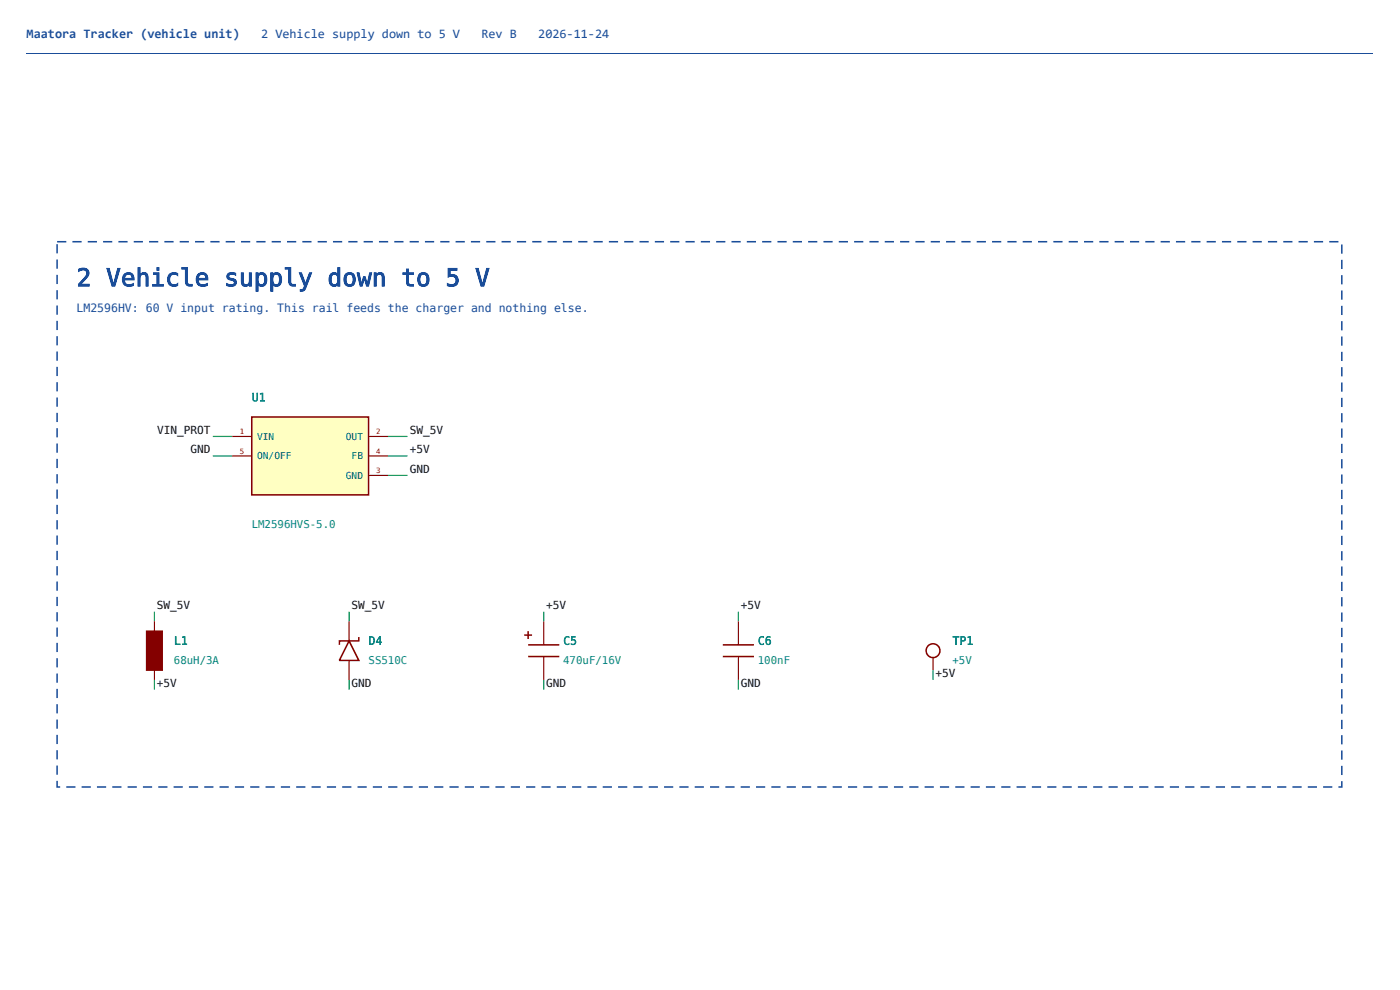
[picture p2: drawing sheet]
<svg xmlns="http://www.w3.org/2000/svg" width="420mm" height="297mm" viewBox="0 0 420 297" stroke-linecap="round" stroke-linejoin="round" font-family="sans-serif">
<path d="M7.9 16h404.1" fill="none" stroke="#1a4d99" stroke-width=".3"/>
<path d="M7.9 63.3h404v182h-404z" fill="#fff"/>
<path d="M21.7 72.3h2.8v.5h-2.8zM26.3 72.3h2.8v.5h-2.8zM30.9 72.3h2.8v.5h-2.8zM35.5 72.3h2.8v.5h-2.8zM40.1 72.3h2.8v.5h-2.8zM44.7 72.3h2.8v.5h-2.8zM49.3 72.3h2.8v.5h-2.8zM53.9 72.3h2.8v.5h-2.8zM58.5 72.3h2.8v.5h-2.8zM63.1 72.3h2.8v.5h-2.8zM67.7 72.3h2.8v.5h-2.8zM72.3 72.3h2.8v.5h-2.8zM76.9 72.3h2.8v.5h-2.8zM81.5 72.3h2.8v.5h-2.8zM86.1 72.3h2.8v.5h-2.8zM90.7 72.3h2.8v.5h-2.8zM95.3 72.3h2.8v.5h-2.8zM99.9 72.3h2.8v.5h-2.8zM104.5 72.3h2.8v.5h-2.8zM109.1 72.3h2.8v.5h-2.8zM113.7 72.3h2.8v.5h-2.8zM118.3 72.3h2.8v.5h-2.8zM122.9 72.3h2.8v.5h-2.8zM127.5 72.3h2.8v.5h-2.8zM132.1 72.3h2.8v.5h-2.8zM136.7 72.3h2.8v.5h-2.8zM141.3 72.3h2.8v.5h-2.8zM145.9 72.3h2.8v.5h-2.8zM150.5 72.3h2.8v.5h-2.8zM155.1 72.3h2.8v.5h-2.8zM159.7 72.3h2.8v.5h-2.8zM164.3 72.3h2.8v.5h-2.8zM168.9 72.3h2.8v.5h-2.8zM173.5 72.3h2.8v.5h-2.8zM178.1 72.3h2.8v.5h-2.8zM182.7 72.3h2.8v.5h-2.8zM187.3 72.3h2.8v.5h-2.8zM191.9 72.3h2.8v.5h-2.8zM196.5 72.3h2.8v.5h-2.8zM201.2 72.3h2.7v.5h-2.7zM205.8 72.3h2.7v.5h-2.7zM210.4 72.3h2.7v.5h-2.7zM215 72.3h2.7v.5h-2.7zM219.6 72.3h2.7v.5h-2.7zM224.2 72.3h2.7v.5h-2.7zM228.8 72.3h2.7v.5h-2.7zM233.4 72.3h2.7v.5h-2.7zM238 72.3h2.7v.5h-2.7zM242.6 72.3h2.7v.5h-2.7zM247.2 72.3h2.7v.5h-2.7zM251.8 72.3h2.7v.5h-2.7zM256.4 72.3h2.7v.5h-2.7zM261 72.3h2.7v.5h-2.7zM265.6 72.3h2.7v.5h-2.7zM270.2 72.3h2.7v.5h-2.7zM274.8 72.3h2.7v.5h-2.7zM279.4 72.3h2.7v.5h-2.7zM284 72.3h2.7v.5h-2.7zM288.6 72.3h2.7v.5h-2.7zM293.2 72.3h2.7v.5h-2.7zM297.8 72.3h2.7v.5h-2.7zM302.4 72.3h2.7v.5h-2.7zM307 72.3h2.7v.5h-2.7zM311.6 72.3h2.7v.5h-2.7zM316.2 72.3h2.7v.5h-2.7zM320.8 72.3h2.7v.5h-2.7zM325.4 72.3h2.7v.5h-2.7zM330 72.3h2.7v.5h-2.7zM334.6 72.3h2.7v.5h-2.7zM339.2 72.3h2.7v.5h-2.7zM343.8 72.3h2.7v.5h-2.7zM348.4 72.3h2.7v.5h-2.7zM353 72.3h2.7v.5h-2.7zM357.6 72.3h2.7v.5h-2.7zM362.2 72.3h2.7v.5h-2.7zM366.8 72.3h2.7v.5h-2.7zM371.4 72.3h2.7v.5h-2.7zM376 72.3h2.7v.5h-2.7zM380.6 72.3h2.7v.5h-2.7zM385.2 72.3h2.7v.5h-2.7zM389.8 72.3h2.7v.5h-2.7zM394.4 72.3h2.7v.5h-2.7zM399 72.3h2.7v.5h-2.7zM402.5 73.3h.5v2.8h-.5zM402.5 77.9h.5v2.8h-.5zM402.5 82.5h.5v2.8h-.5zM402.5 87.1h.5v2.8h-.5zM402.5 91.8h.5v2.7h-.5zM402.5 96.4h.5v2.7h-.5zM402.5 101h.5v2.7h-.5zM402.5 105.6h.5v2.7h-.5zM402.5 110.2h.5v2.7h-.5zM402.5 114.8h.5v2.7h-.5zM402.5 119.4h.5v2.7h-.5zM402.5 124h.5v2.7h-.5zM402.5 128.6h.5v2.7h-.5zM402.5 133.2h.5v2.7h-.5zM402.5 137.8h.5v2.7h-.5zM402.5 142.4h.5v2.7h-.5zM402.5 147h.5v2.7h-.5zM402.5 151.6h.5v2.7h-.5zM402.5 156.2h.5v2.7h-.5zM402.5 160.8h.5v2.7h-.5zM402.5 165.4h.5v2.7h-.5zM402.5 170h.5v2.7h-.5zM402.5 174.6h.5v2.7h-.5zM402.5 179.2h.5v2.7h-.5zM402.5 183.8h.5v2.7h-.5zM402.5 188.4h.5v2.7h-.5zM402.5 193h.5v2.7h-.5zM402.5 197.6h.5v2.7h-.5zM402.5 202.2h.5v2.7h-.5zM402.5 206.8h.5v2.7h-.5zM402.5 211.4h.5v2.7h-.5zM402.5 216h.5v2.7h-.5zM402.5 220.6h.5v2.7h-.5zM402.5 225.2h.5v2.7h-.5zM402.5 229.8h.5v2.7h-.5zM402.5 234.4h.5v1.9h-1.3v-.4h1v.2h-.2zM397.1 235.9h2.8v.4h-2.8zM392.5 235.9h2.8v.4h-2.8zM387.9 235.9h2.8v.4h-2.8zM383.3 235.9h2.8v.4h-2.8zM378.7 235.9h2.8v.4h-2.8zM374.1 235.9h2.8v.4h-2.8zM369.5 235.9h2.8v.4h-2.8zM364.9 235.9h2.8v.4h-2.8zM360.3 235.9h2.8v.4h-2.8zM355.7 235.9h2.8v.4h-2.8zM351.1 235.9h2.8v.4h-2.8zM346.5 235.9h2.8v.4h-2.8zM341.9 235.9h2.8v.4h-2.8zM337.3 235.9h2.8v.4h-2.8zM332.7 235.9h2.8v.4h-2.8zM328.1 235.9h2.8v.4h-2.8zM323.5 235.9h2.8v.4h-2.8zM318.9 235.9h2.8v.4h-2.8zM314.3 235.9h2.8v.4h-2.8zM309.7 235.9h2.8v.4h-2.8zM305.1 235.9h2.8v.4h-2.8zM300.5 235.9h2.8v.4h-2.8zM295.9 235.9h2.8v.4h-2.8zM291.3 235.9h2.8v.4h-2.8zM286.7 235.9h2.8v.4h-2.8zM282.1 235.9h2.8v.4h-2.8zM277.5 235.9h2.8v.4h-2.8zM272.9 235.9h2.8v.4h-2.8zM268.3 235.9h2.8v.4h-2.8zM263.7 235.9h2.8v.4h-2.8zM259.1 235.9h2.8v.4h-2.8zM254.5 235.9h2.8v.4h-2.8zM249.9 235.9h2.8v.4h-2.8zM245.3 235.9h2.8v.4h-2.8zM240.7 235.9h2.8v.4h-2.8zM236.1 235.9h2.8v.4h-2.8zM231.5 235.9h2.8v.4h-2.8zM226.9 235.9h2.8v.4h-2.8zM222.3 235.9h2.8v.4h-2.8zM217.7 235.9h2.8v.4h-2.8zM213.1 235.9h2.8v.4h-2.8zM208.5 235.9h2.8v.4h-2.8zM203.9 235.9h2.8v.4h-2.8zM199.3 235.9h2.8v.4h-2.8zM194.7 235.9h2.8v.4h-2.8zM190.1 235.9h2.8v.4h-2.8zM185.5 235.9h2.8v.4h-2.8zM180.9 235.9h2.8v.4h-2.8zM176.3 235.9h2.8v.4h-2.8zM171.7 235.9h2.8v.4h-2.8zM167.1 235.9h2.8v.4h-2.8zM162.5 235.9h2.8v.4h-2.8zM157.9 235.9h2.8v.4h-2.8zM153.3 235.9h2.8v.4h-2.8zM148.7 235.9h2.8v.4h-2.8zM144.1 235.9h2.8v.4h-2.8zM139.5 235.9h2.8v.4h-2.8zM134.9 235.9h2.8v.4h-2.8zM130.3 235.9h2.8v.4h-2.8zM125.7 235.9h2.8v.4h-2.8zM121.1 235.9h2.8v.4h-2.8zM116.5 235.9h2.8v.4h-2.8zM111.9 235.9h2.8v.4h-2.8zM107.3 235.9h2.8v.4h-2.8zM102.7 235.9h2.8v.4h-2.8zM98.1 235.9h2.8v.4h-2.8zM93.5 235.9h2.8v.4h-2.8zM88.9 235.9h2.8v.4h-2.8zM84.3 235.9h2.8v.4h-2.8zM79.7 235.9h2.8v.4h-2.8zM75.1 235.9h2.8v.4h-2.8zM70.5 235.9h2.8v.4h-2.8zM65.9 235.9h2.8v.4h-2.8zM61.3 235.9h2.8v.4h-2.8zM56.7 235.9h2.8v.4h-2.8zM52.1 235.9h2.8v.4h-2.8zM47.5 235.9h2.8v.4h-2.8zM42.9 235.9h2.8v.4h-2.8zM38.3 235.9h2.8v.4h-2.8zM33.7 235.9h2.8v.4h-2.8zM29.1 235.9h2.8v.4h-2.8zM24.5 235.9h2.8v.4h-2.8zM19.9 235.9h2.8v.4h-2.8zM16.9 234.3h.5v1.8h-.3v-.2h1v.4h-1.2zM16.9 229.7h.5v2.7h-.5zM16.9 225.1h.5v2.7h-.5zM16.9 220.5h.5v2.7h-.5zM16.9 215.9h.5v2.7h-.5zM16.9 211.3h.5v2.7h-.5zM16.9 206.7h.5v2.7h-.5zM16.9 202.1h.5v2.7h-.5zM16.9 197.5h.5v2.7h-.5zM16.9 192.9h.5v2.7h-.5zM16.9 188.3h.5v2.7h-.5zM16.9 183.7h.5v2.7h-.5zM16.9 179.1h.5v2.7h-.5zM16.9 174.5h.5v2.7h-.5zM16.9 169.9h.5v2.7h-.5zM16.9 165.3h.5v2.7h-.5zM16.9 160.7h.5v2.7h-.5zM16.9 156.1h.5v2.7h-.5zM16.9 151.5h.5v2.7h-.5zM16.9 146.9h.5v2.7h-.5zM16.9 142.3h.5v2.7h-.5zM16.9 137.7h.5v2.7h-.5zM16.9 133.1h.5v2.7h-.5zM16.9 128.5h.5v2.7h-.5zM16.9 123.9h.5v2.7h-.5zM16.9 119.3h.5v2.7h-.5zM16.9 114.7h.5v2.7h-.5zM16.9 110.1h.5v2.7h-.5zM16.9 105.5h.5v2.7h-.5zM16.9 100.9h.5v2.7h-.5zM16.9 96.3h.5v2.7h-.5zM16.9 91.7h.5v2.7h-.5zM16.9 87.1h.5v2.7h-.5zM16.9 82.5h.5v2.7h-.5zM16.9 77.9h.5v2.7h-.5zM16.9 73.3h.5v2.7h-.5zM17.1 72.3h2.8v.5h-2.8z" fill="#1a4d99"/>
<g fill="none" stroke="#009600" stroke-width=".35">
<path d="M63.9 130.9h5.8M63.9 136.8h5.8M116.5 130.9h5.8M116.5 136.8h5.8M116.5 142.6h5.8M46.4 183.5v2.9M104.8 183.5v2.9M163.2 183.5v2.9M221.6 183.5v2.9M46.4 204v2.9M104.8 204v2.9M163.2 204v2.9"/>
<path d="M221.6 204v2.9M280 201.1v2.9"/>
</g>
<path d="M75.6 125.1h35v23.4h-35z" fill="#ffffc2"/>
<path d="M75.6 125.1h35v23.4h-35z" fill="none" stroke="#840000" stroke-width=".46"/>
<path d="M69.7 130.9h5.9M69.7 136.8h5.9M110.6 130.9h5.9M110.6 136.8h5.9M110.6 142.6h5.9" fill="none" stroke="#840000" stroke-width=".35"/>
<path d="M44 189.4h4.7v11.7h-4.7z" fill="#840000"/>
<g fill="none" stroke="#840000" stroke-width=".46">
<path d="M44 189.4h4.7v11.7h-4.7zM104.8 192.3l2.9 5.8h-5.8zM107.7 191.1v1.2h-5.8v1.2M157.4 190.5h2.3M158.5 193.5h9.4M158.5 197h9.4M158.5 189.4v2.3M216.9 193.5h9.4M216.9 197h9.4"/>
<circle cx="280" cy="195.2" r="2.07"/>
</g>
<path d="M46.4 186.4v3M104.8 186.4v5.9M104.8 198.1v5.9M163.2 186.4v7.1M163.2 197v7M221.6 186.4v7.1M221.6 197v7M280 197.3v3.8M46.4 201.1v2.9" fill="none" stroke="#840000" stroke-width=".35"/>
<text font-size="7.4" fill="#1a4d99" x="23" y="85.9">2 Vehicle supply down to 5 V</text>
<g font-size="3.9" fill="#1a4d99">
<text x="8" y="11.4">Maatora Tracker (vehicle unit)</text>
<text x="78.4" y="11.4">2 Vehicle supply down to 5 V</text>
<text x="144.5" y="11.4">Rev B</text>
<text x="161.5" y="11.4">2026-11-24</text>
</g>
<text font-size="3.5" fill="#1a4d99" x="23" y="93.7">LM2596HV: 60 V input rating. This rail feeds the charger and nothing else.</text>
<g font-size="3.5" fill="#008484">
<text x="75.6" y="120.4">U1</text>
<text x="52.2" y="193.4">L1</text>
<text x="110.6" y="193.4">D4</text>
<text x="169" y="193.4">C5</text>
<text x="227.5" y="193.4">C6</text>
<text x="285.9" y="193.4">TP1</text>
</g>
<g font-size="3.3" fill="#0f0f0f">
<text x="47.1" y="130.1">VIN_PROT</text>
<text x="123" y="130.1">SW_5V</text>
<text x="57.2" y="136">GND</text>
<text x="123" y="136">+5V</text>
<text x="123" y="141.8">GND</text>
<text x="47" y="182.7">SW_5V</text>
<text x="105.5" y="182.7">SW_5V</text>
<text x="163.9" y="182.7">+5V</text>
<text x="222.3" y="182.7">+5V</text>
<text x="280.7" y="203.2">+5V</text>
<text x="47" y="206.1">+5V</text>
<text x="105.5" y="206.1">GND</text>
<text x="163.9" y="206.1">GND</text>
<text x="222.3" y="206.1">GND</text>
</g>
<g font-size="3.2" fill="#008484">
<text x="75.6" y="158.4">LM2596HVS-5.0</text>
<text x="52.2" y="199.3">68uH/3A</text>
<text x="110.6" y="199.3">SS510C</text>
<text x="169" y="199.3">470uF/16V</text>
<text x="227.5" y="199.3">100nF</text>
<text x="285.9" y="199.3">+5V</text>
</g>
<g font-size="2.9" fill="#006464">
<text x="77.2" y="132">VIN</text>
<text x="103.8" y="132">OUT</text>
<text x="77.2" y="137.8">ON/OFF</text>
<text x="105.5" y="137.8">FB</text>
<text x="103.8" y="143.7">GND</text>
</g>
<g font-size="2.2" fill="#a90000">
<text x="72" y="130.3">1</text>
<text x="112.9" y="130.3">2</text>
<text x="72" y="136.1">5</text>
<text x="112.9" y="136.1">4</text>
<text x="112.9" y="141.9">3</text>
</g>
</svg>
